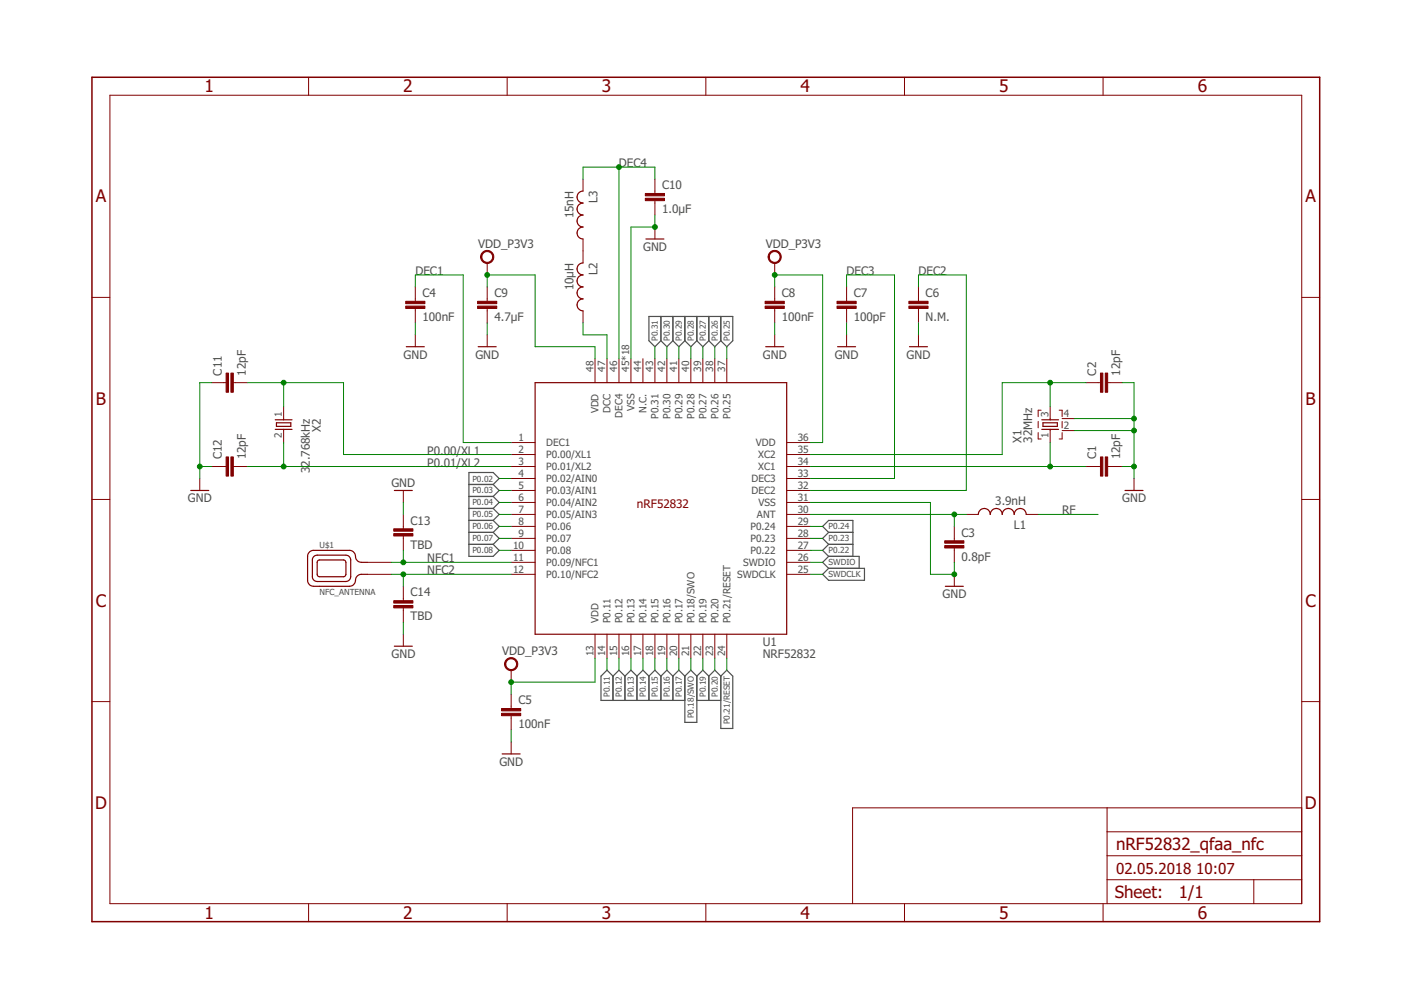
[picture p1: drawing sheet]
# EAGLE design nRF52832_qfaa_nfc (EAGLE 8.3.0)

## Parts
C1  12pF  CAPACITOR_0402_N  [RESC0402_N]
C2  12pF  CAPACITOR_0402_N  [RESC0402_N]
C3  0.8pF  CAPACITOR_0402_N  [RESC0402_N]
C4  100nF  CAPACITOR_0402_N  [RESC0402_N]
C5  100nF  CAPACITOR_0402_N  [RESC0402_N]
C6  N.M.  CAPACITOR_0402_N  [RESC0402_N]
C7  100pF  CAPACITOR_0402_N  [RESC0402_N]
C8  100nF  CAPACITOR_0402_N  [RESC0402_N]
C9  4.7µF  CAPACITOR_0603_N  [RESC0603_N]
C10  1.0µF  CAPACITOR_0603_N  [RESC0603_N]
C11  12pF  CAPACITOR_0402_N  [RESC0402_N]
C12  12pF  CAPACITOR_0402_N  [RESC0402_N]
C13  TBD  CAPACITOR_0402_N  [RESC0402_N]
C14  TBD  CAPACITOR_0402_N  [RESC0402_N]
L1  3.9nH  INDUCTOR_0402_N  [RESC0402_N]
L2  10µH  INDUCTOR_0603_N  [RESC0603_N]
L3  15nH  INDUCTOR_0402_N  [RESC0402_N]
U1  NRF52832  [QFN40P600X600X90-48_N]
U$1  NFC_ANTENNA  [NFC_ANT]
X1  32MHz  XTAL_32MHZ  [BT-XTAL_2016_N]
X2  32.768kHz  XTAL_32KHZ  [XTAL_3215_N]

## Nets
ANT: C3.1 L1.1 U1.30(ANT)
DEC1: C4.1 U1.1(DEC1)
DEC2: C6.1 U1.32(DEC2)
DEC3: C7.1 U1.33(DEC3)
DEC4: C10.1 L3.2 U1.46(DEC4)
GND: C1.2 C2.2 C3.2 C4.2 C5.2 C6.2 C7.2 C8.2 C9.2 C10.2 C11.1 C12.1 C13.1 C14.2 U1.31(VSS) U1.45(VSS) U1.PAD(VSS) U1.PAD@VIA01(VSS) U1.PAD@VIA02(VSS) U1.PAD@VIA03(VSS) U1.PAD@VIA04(VSS) U1.PAD@VIA05(VSS) U1.PAD@VIA06(VSS) U1.PAD@VIA07(VSS) U1.PAD@VIA08(VSS) U1.PAD@VIA09(VSS) U1.PAD@VIA10(VSS) U1.PAD@VIA11(VSS) U1.PAD@VIA12(VSS) U1.PAD@VIA13(VSS) U1.PAD@VIA14(VSS) U1.PAD@VIA15(VSS) U1.PAD@VIA16(VSS) X1.2 X1.4
N$2: L2.2 L3.1
N$3: C2.1 U1.35(XC2) X1.3
N$4: L2.1 U1.47(DCC)
NFC1: C13.2 U1.11(P0.09/NFC1) U$1.2
NFC2: C14.1 U1.12(P0.10/NFC2) U$1.1
P0.00/XL1: C11.2 U1.2(P0.00/XL1) X2.1
P0.01/XL2: C12.2 U1.3(P0.01/XL2) X2.2
P0.02: U1.4(P0.02/AIN0)
P0.03: U1.5(P0.03/AIN1)
P0.04: U1.6(P0.04/AIN2)
P0.05: U1.7(P0.05/AIN3)
P0.06: U1.8(P0.06)
P0.07: U1.9(P0.07)
P0.08: U1.10(P0.08)
P0.11: U1.14(P0.11)
P0.12: U1.15(P0.12)
P0.13: U1.16(P0.13)
P0.14: U1.17(P0.14)
P0.15: U1.18(P0.15)
P0.16: U1.19(P0.16)
P0.17: U1.20(P0.17)
P0.18/SWO: U1.21(P0.18/SWO)
P0.19: U1.22(P0.19)
P0.20: U1.23(P0.20)
P0.21/RESET: U1.24(P0.21/RESET)
P0.22: U1.27(P0.22)
P0.23: U1.28(P0.23)
P0.24: U1.29(P0.24)
P0.25: U1.37(P0.25)
P0.26: U1.38(P0.26)
P0.27: U1.39(P0.27)
P0.28: U1.40(P0.28)
P0.29: U1.41(P0.29)
P0.30: U1.42(P0.30)
P0.31: U1.43(P0.31)
RF: L1.2
SWDCLK: U1.25(SWDCLK)
SWDIO: U1.26(SWDIO)
VDD_P3V3: C5.1 C8.1 C9.1 U1.13(VDD) U1.36(VDD) U1.48(VDD)
X1: C1.1 U1.34(XC1) X1.1
Unconnected: U1.44(N.C.)
